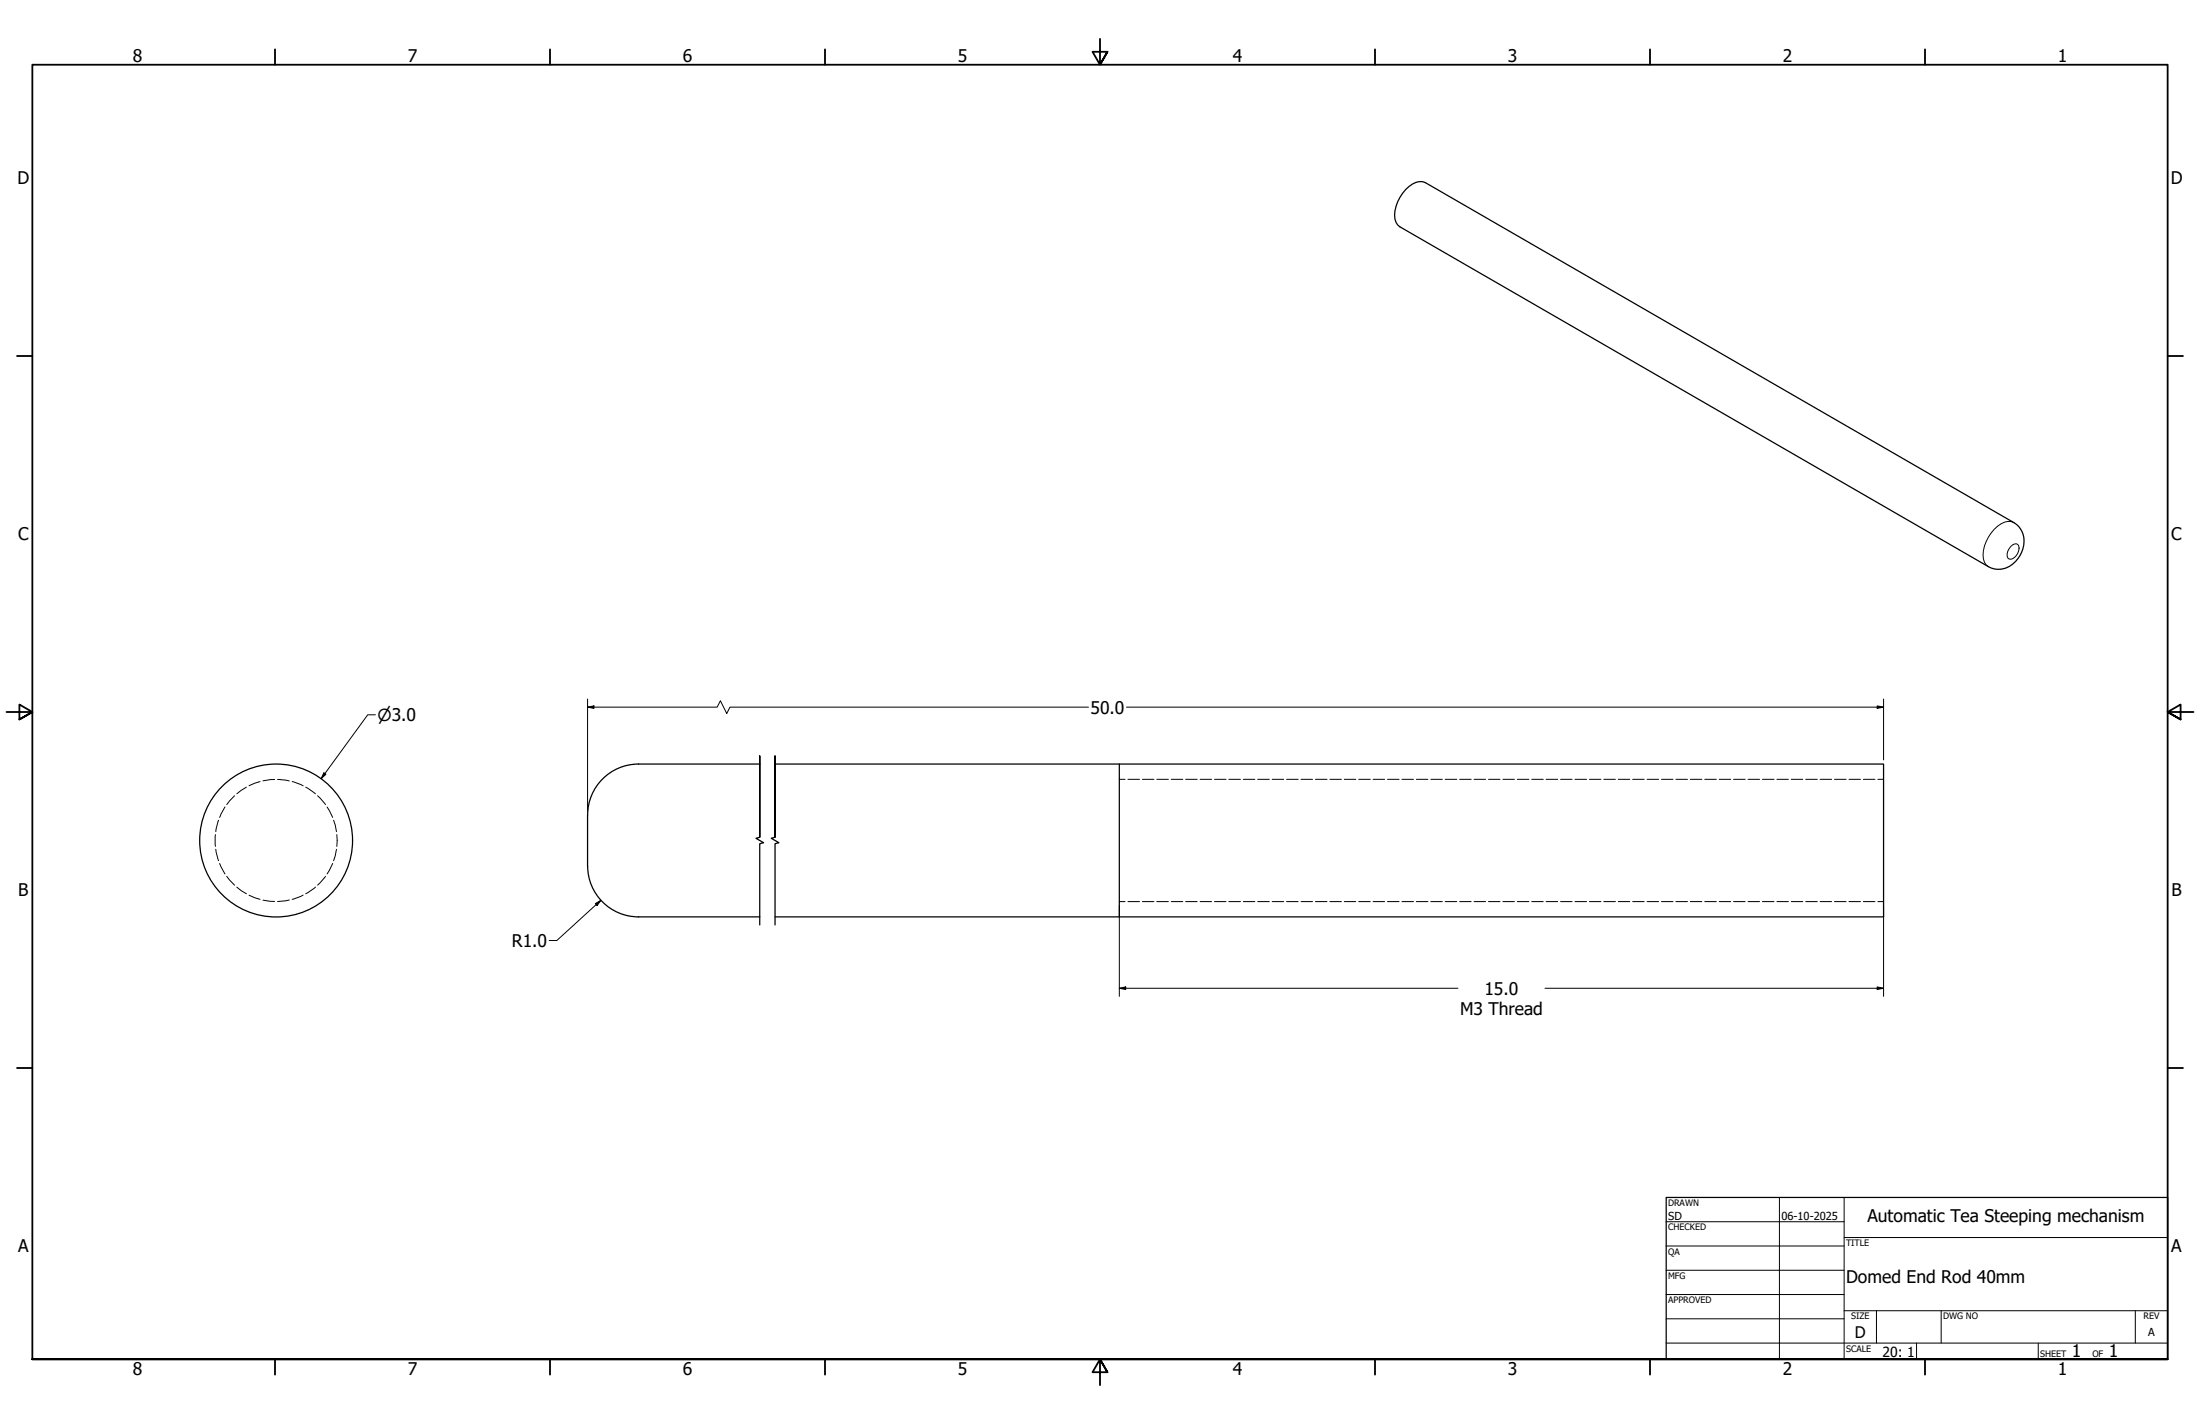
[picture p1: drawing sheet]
<svg xmlns="http://www.w3.org/2000/svg" width="864mm" height="559mm" viewBox="0 0 864 559" stroke-linecap="round" stroke-linejoin="round" font-family="sans-serif">
<!-- layer: Hidden Narrow (ANSI) -->
<g fill="none" stroke="#000" stroke-width=".39">
<path d="M88.3 316.7l-2.1 4.1M92.1 312.3l-3.1 3.4M96.7 308.9l-3.7 2.6M102.1 306.7l-4.3 1.6M107.8 305.9l-4.6 .5M109 305.9l4.6 .6M114.7 306.7l4.3 1.7M120 308.9l3.8 2.6M124.7 312.3l3.1 3.4M128.4 316.7l2.2 4.1M439.4 305.8h2.2M442.8 305.8h4.5"/>
<path d="M448.5 305.8h4.5M454.1 305.8h4.5M459.8 305.8h4.5M465.4 305.8h4.5M471.1 305.8h4.5M476.7 305.8h4.6M482.4 305.8h4.5M488.1 305.8h4.5M493.7 305.8h4.6M499.4 305.8h4.5M505 305.8h4.6M510.7 305.8h4.5"/>
<path d="M516.4 305.8h4.5M522 305.8h4.6M527.7 305.8h4.5M533.4 305.8h4.5M539 305.8h4.5M544.7 305.8h4.5M550.3 305.8h4.5M556 305.8h4.5M561.7 305.8h4.5M567.3 305.8h4.6M573 305.8h4.5M578.6 305.8h4.6"/>
<path d="M584.3 305.8h4.5M590 305.8h4.5M595.6 305.8h4.5M601.3 305.8h4.5M606.9 305.8h4.6M612.6 305.8h4.5M618.2 305.8h4.6M623.9 305.8h4.5M629.6 305.8h4.5M635.2 305.8h4.6M640.9 305.8h4.5M646.6 305.8h4.5"/>
<path d="M652.2 305.8h4.5M657.9 305.8h4.5M663.5 305.8h4.6M669.2 305.8h4.5M674.9 305.8h4.5M680.5 305.8h4.6M686.2 305.8h4.5M691.8 305.8h4.6M697.5 305.8h4.5M703.2 305.8h4.5M708.8 305.8h4.6M714.5 305.8h4.5"/>
<path d="M720.1 305.8h4.6M725.8 305.8h4.5M731.4 305.8h4.6M737.1 305.8h2.3M84.6 327.5v4.6M84.7 333.3l1.1 4.4M85.8 321.9l-1.1 4.5M86.2 338.8l2.1 4.1M130.6 338.8l-2.2 4.1M131 321.9l1.1 4.5M132.1 333.3l-1.1 4.4M132.2 327.5v4.6"/>
<path d="M89 343.9l3.1 3.4M93 348.1l3.7 2.6M97.8 351.3l4.3 1.6M103.2 353.2l4.6 .5M113.6 353.2l-4.6 .6M119 351.3l-4.3 1.6M123.8 348.1l-3.8 2.6M127.8 343.9l-3.1 3.4M439.4 353.8h2.2M442.8 353.8h4.5M448.5 353.8h4.5M454.1 353.8h4.5"/>
<path d="M459.8 353.8h4.5M465.4 353.8h4.5M471.1 353.8h4.5M476.7 353.8h4.6M482.4 353.8h4.5M488.1 353.8h4.5M493.7 353.8h4.6M499.4 353.8h4.5M505 353.8h4.6M510.7 353.8h4.5M516.4 353.8h4.5M522 353.8h4.6"/>
<path d="M527.7 353.8h4.5M533.4 353.8h4.5M539 353.8h4.5M544.7 353.8h4.5M550.3 353.8h4.5M556 353.8h4.5M561.7 353.8h4.5M567.3 353.8h4.6M573 353.8h4.5M578.6 353.8h4.6M584.3 353.8h4.5M590 353.8h4.5"/>
<path d="M595.6 353.8h4.5M601.3 353.8h4.5M606.9 353.8h4.6M612.6 353.8h4.5M618.2 353.8h4.6M623.9 353.8h4.5M629.6 353.8h4.5M635.2 353.8h4.6M640.9 353.8h4.5M646.6 353.8h4.5M652.2 353.8h4.5M657.9 353.8h4.5"/>
<path d="M663.5 353.8h4.6M669.2 353.8h4.5M674.9 353.8h4.5M680.5 353.8h4.6M686.2 353.8h4.5M691.8 353.8h4.6M697.5 353.8h4.5M703.2 353.8h4.5M708.8 353.8h4.6M714.5 353.8h4.5M720.1 353.8h4.6M725.8 353.8h4.5"/>
<path d="M731.4 353.8h4.6M737.1 353.8h2.3"/>
</g>
<!-- layer: Visible (ANSI) -->
<g fill="none" stroke="#000" stroke-width=".49">
<path d="M551.8 74.4a6.8 6.8 0 0 1 7.7-2.7l231 133.4a9.1 9.1 0 0 1 2.4 12.9 9.1 9.1 0 0 1-12.4 4.4l-231-133.4a6.7 6.7 0 0 1-1.5-8 16.8 16.8 0 0 1 3.8-6.6zM298.2 299.8h-47.5a20 20 0 0 0-20 20M304.2 299.8h435.2v60h-435.2M439.4 299.8v60M230.6 319.8v20M230.7 339.8a20 20 0 0 0 20 20h47.5"/>
<circle cx="108.4" cy="329.8" r="30"/>
</g>
<!-- layer: Visible Narrow (ANSI) -->
<path d="M789.3 214.5a1.84 1.84 0 0 1 3.1-.2 4.1 4.1 0 0 1-3.8 5.1 3.4 3.4 0 0 1 .7-4.9zM790.5 205.1a6.7 6.7 0 0 0-7.7 2.6 13.4 13.4 0 0 0-3.8 12.9l1.5 1.8" fill="none" stroke="#000" stroke-width=".39"/>
<!-- layer: Break Line (ANSI) -->
<path d="M298.2 328.5v-31.8v31.8l-1.4 .5 3 1.7-1.6 .4v31.9M304.2 328.5v-31.8v31.8l-1.4 .5 3 1.7-1.6 .4v31.9" fill="none" stroke="#000" stroke-width=".49"/>
<!-- layer: Border (ANSI) -->
<g fill="none" stroke="#000" stroke-width=".71">
<path d="M107.9 19.4v6M215.9 19.4v6M323.8 19.4v6M431.8 15.2v10.2l-2.9-5.1h5.8l-2.9 5.1 2.9-5.1M539.8 19.4v6M647.7 19.4v6M755.6 19.4v6M6.7 139.7h6M850.9 139.7h6M2.5 279.4h10.2l-5.1-2.9v5.8l5.1-2.9-5.1 2.9M861.1 279.4h-10.2l5.1-2.9v5.8l-5.1-2.9 5.1 2.9M6.7 419.1h6"/>
<path d="M850.9 419.1h6M12.7 533.4v-508h838.2v508h-838.2h838.2M107.9 533.4v6M215.9 533.4v6M323.8 533.4v6M434.7 538.5l-2.9-5.1 2.9 5.1h-5.8l2.9-5.1v10.2M539.8 533.4v6M647.7 533.4v6M755.6 533.4v6"/>
</g>
<!-- layer: Title (ANSI) -->
<g fill="none" stroke="#000" stroke-width=".39">
<path d="M654 479.4h69.9M698.5 469.9v63.5M723.9 469.9v63.5M654 488.9h69.9M654 498.5h69.9M723.9 485.6h127M654 508h69.9M654 517.5h69.9M723.9 514.3h127M736.6 514.3v12.7M762 514.3v12.7M838.2 514.3v12.7"/>
<path d="M654 527h196.9M752.3 527v6.4M800.1 527v6.4"/>
</g>
<path d="M654 469.9h196.9v63.5h-196.9z" fill="none" stroke="#000" stroke-width=".49"/>
<!-- layer: Dimension (ANSI) -->
<g fill="none" stroke="#000" stroke-width=".39">
<path d="M230.6 277.5l2.6-.5v1zM230.6 277.5h50.9l1.3-2.5 2.5 5 1.2-2.5h140.8M230.6 274.3v43.9M442.2 277.5h297.2M736.9 277l2.5 .5-2.5 .5zM739.4 274.3v23.9M147.4 280.5h-3l-18.4 25.1M127.1 303.3l.9 .5-2 1.8zM233.7 354.6l2.2-1.3-1.5 2.1zM235.9 353.3l-17.3 15.8h-3M439.4 355.4v35.6M739.4 355.4v35.6"/>
<path d="M439.4 387.8l2.5-.5v1zM439.4 387.8h132.9M606.5 387.8h132.9M736.9 387.3l2.5 .5-2.5 .5z"/>
</g>
<g fill="#000">
<path d="M230.6 277.5l2.6-.5v1z" fill-rule="evenodd"/>
<path d="M736.9 277l2.5 .5-2.5 .5z" fill-rule="evenodd"/>
<path d="M127.1 303.3l.9 .5-2 1.8z" fill-rule="evenodd"/>
<path d="M233.7 354.6l2.2-1.3-1.5 2.1z" fill-rule="evenodd"/>
<path d="M439.4 387.8l2.5-.5v1z" fill-rule="evenodd"/>
<path d="M736.9 387.3l2.5 .5-2.5 .5z" fill-rule="evenodd"/>
</g>
<g font-size="6.8">
<text x="52.1" y="24.4">8</text>
<text x="160.1" y="24.4">7</text>
<text x="268" y="24.4">6</text>
<text x="376" y="24.4">5</text>
<text x="483.9" y="24.4">4</text>
<text x="591.9" y="24.4">3</text>
<text x="699.8" y="24.4">2</text>
<text x="807.8" y="24.4">1</text>
<text x="6.8" y="72.4">D</text>
<text x="852.1" y="72.4">D</text>
<text x="7.1" y="212.1">C</text>
<text x="852.3" y="212.1">C</text>
<text x="428.1" y="280">50.0</text>
<text x="7.2" y="351.8">B</text>
<text x="852.4" y="351.8">B</text>
<text x="200.9" y="371.6">R1.0</text>
<text x="582.7" y="390.3">15.0</text>
<text x="573.1" y="398.3">M3 Thread</text>
<text x="733" y="479.7">Automatic Tea Steeping mechanism</text>
<text x="7.1" y="491.5">A</text>
<text x="852.3" y="491.5">A</text>
<text x="724.7" y="503.6">Domed End Rod 40mm</text>
<text x="813.3" y="532.6">1</text>
<text x="827.8" y="532.6">1</text>
<text x="52.1" y="539.4">8</text>
<text x="160.1" y="539.4">7</text>
<text x="268" y="539.4">6</text>
<text x="376" y="539.4">5</text>
<text x="483.9" y="539.4">4</text>
<text x="591.9" y="539.4">3</text>
<text x="699.8" y="539.4">2</text>
<text x="807.8" y="539.4">1</text>
</g>
<text font-size="6.5" x="148.2" y="282.9">⌀3.0</text>
<text font-size="6.3" x="728.1" y="524.9">D</text>
<text font-size="5.5" x="738.9" y="532.6">20: 1</text>
<g font-size="4.3">
<text x="654.8" y="478.6">SD</text>
<text x="699.3" y="478.6">06-10-2025</text>
<text x="843.2" y="524.2">A</text>
</g>
<g font-size="3.5">
<text x="654.8" y="473.2">DRAWN</text>
<text x="654.8" y="482.8">CHECKED</text>
<text x="724.7" y="488.9">TITLE</text>
<text x="654.8" y="492.3">QA</text>
<text x="654.8" y="501.8">MFG</text>
<text x="654.8" y="511.4">APPROVED</text>
<text x="726.7" y="517.7">SIZE</text>
<text x="762.8" y="517.7">DWG NO</text>
<text x="841.4" y="517.7">REV</text>
<text x="724.7" y="530.4">SCALE</text>
<text x="800.9" y="532.6">SHEET</text>
<text x="821.3" y="532.6">OF</text>
</g>
</svg>
